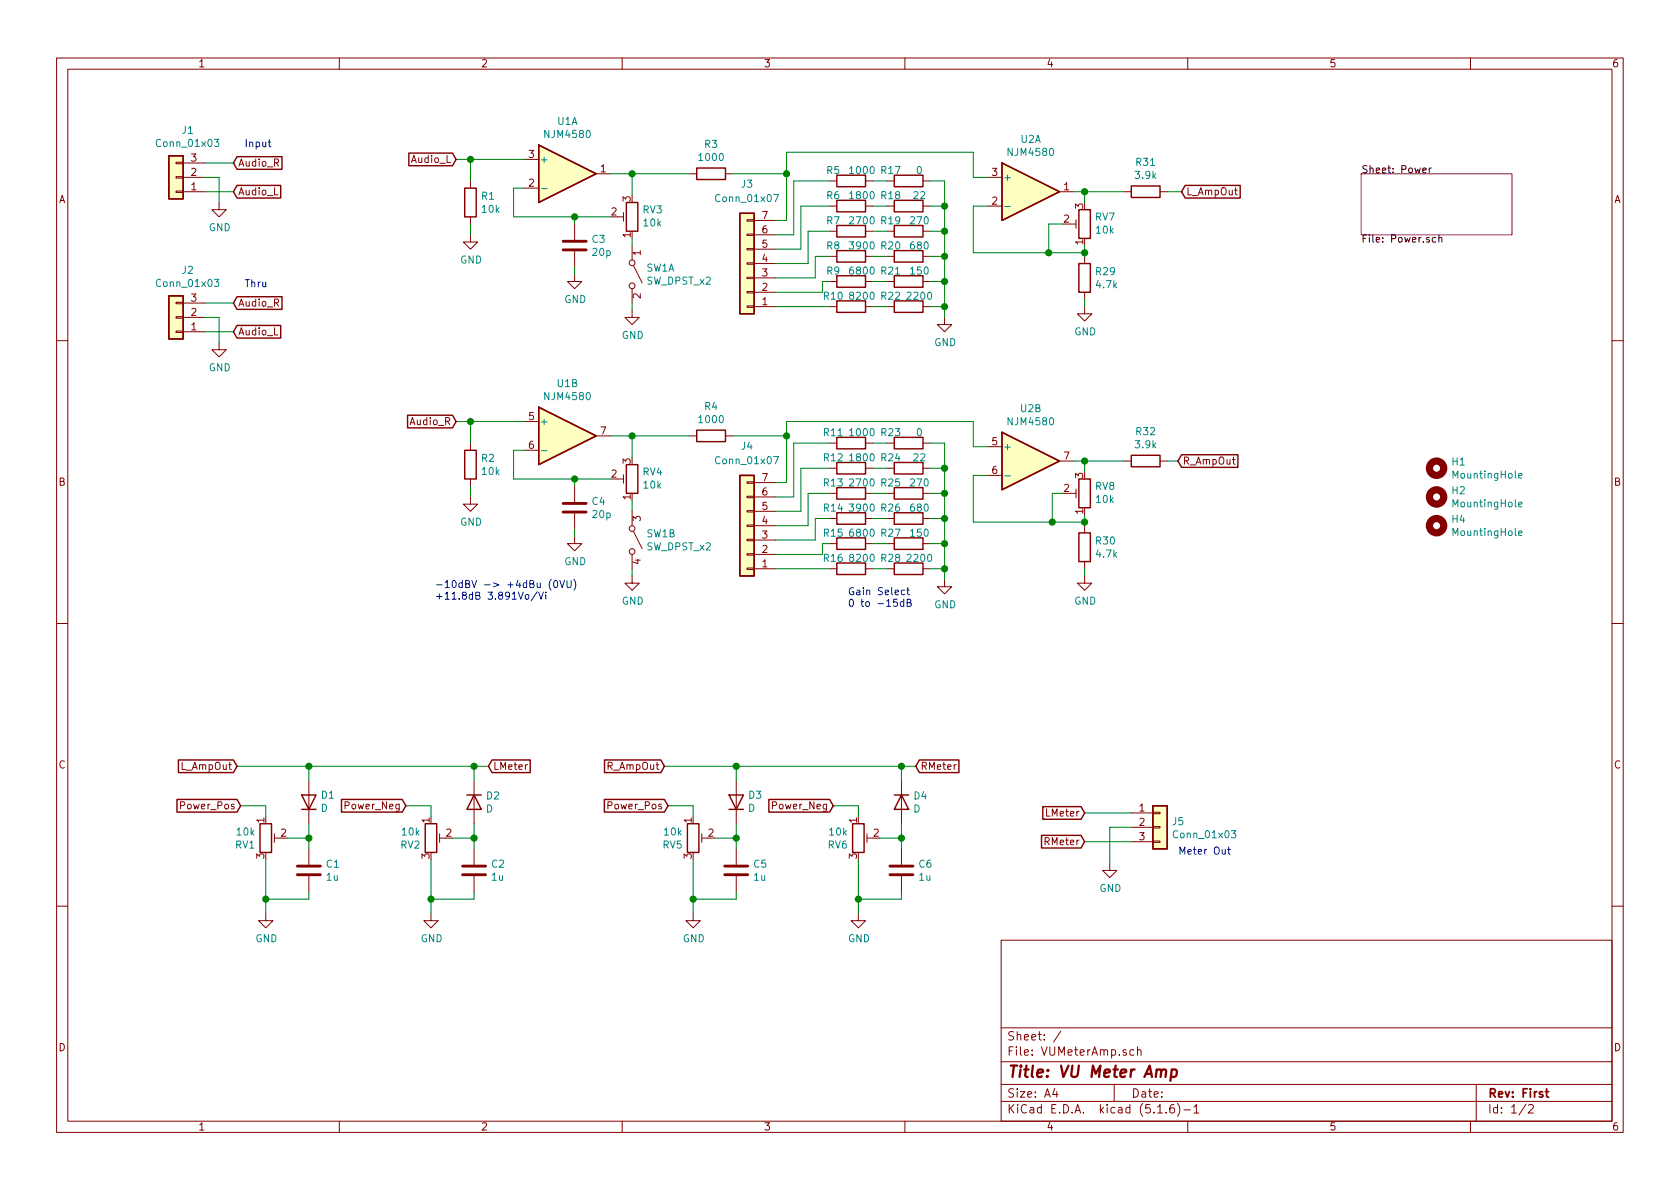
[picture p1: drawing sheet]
EESchema Schematic File Version 4
EELAYER 30 0
EELAYER END
$Descr A4 11693 8268
encoding utf-8
Sheet 1 2
Title "VU Meter Amp"
Date ""
Rev "First"
Comp ""
Comment1 ""
Comment2 ""
Comment3 ""
Comment4 ""
$EndDescr
Text GLabel 1625 1325 2    50   Input ~ 0
Audio_L
Text GLabel 1625 1125 2    50   Input ~ 0
Audio_R
$Comp
L Amplifier_Operational:RC4558 U1
U 1 1
P 3950 1200
F 0 "U1" H 3950 1567 50  0000 C CNN
F 1 "NJM4580" H 3950 1476 50  0000 C CNN
F 2 "Package_SO:SO-8_3.9x4.9mm_P1.27mm" H 3950 1200 50  0001 C CNN
F 3 "http://www.ti.com/lit/ds/symlink/rc4558.pdf" H 3950 1200 50  0001 C CNN
	1    3950 1200
	1    0    0    -1  
$EndComp
$Comp
L Amplifier_Operational:RC4558 U1
U 2 1
P 3950 3025
F 0 "U1" H 3950 3392 50  0000 C CNN
F 1 "NJM4580" H 3950 3301 50  0000 C CNN
F 2 "Package_SO:SO-8_3.9x4.9mm_P1.27mm" H 3950 3025 50  0001 C CNN
F 3 "http://www.ti.com/lit/ds/symlink/rc4558.pdf" H 3950 3025 50  0001 C CNN
	2    3950 3025
	1    0    0    -1  
$EndComp
Text Notes 3025 4175 0    50   ~ 0
-10dBV -> +4dBu (0VU)\n+11.8dB 3.891Vo/Vi
$Comp
L Switch:SW_DPST_x2 SW1
U 1 1
P 4400 1900
F 0 "SW1" V 4354 1998 50  0000 L CNN
F 1 "SW_DPST_x2" V 4445 1998 50  0000 L CNN
F 2 "Connector_JST:JST_XH_B4B-XH-A_1x04_P2.50mm_Vertical" H 4400 1900 50  0001 C CNN
F 3 "~" H 4400 1900 50  0001 C CNN
	1    4400 1900
	0    1    1    0   
$EndComp
$Comp
L Device:R_POT_TRIM RV3
U 1 1
P 4400 1500
F 0 "RV3" H 4330 1454 50  0000 R CNN
F 1 "10k" H 4330 1545 50  0000 R CNN
F 2 "Potentiometer_THT:Potentiometer_Bourns_3296W_Vertical" H 4400 1500 50  0001 C CNN
F 3 "~" H 4400 1500 50  0001 C CNN
	1    4400 1500
	-1   0    0    1   
$EndComp
$Comp
L power:GND #PWR09
U 1 1
P 4400 2150
F 0 "#PWR09" H 4400 1900 50  0001 C CNN
F 1 "GND" H 4405 1977 50  0000 C CNN
F 2 "" H 4400 2150 50  0001 C CNN
F 3 "" H 4400 2150 50  0001 C CNN
	1    4400 2150
	1    0    0    -1  
$EndComp
Wire Wire Line
	4400 1350 4400 1200
Wire Wire Line
	4400 1200 4250 1200
Wire Wire Line
	3650 1300 3575 1300
Wire Wire Line
	3575 1300 3575 1500
Wire Wire Line
	3575 1500 4000 1500
$Comp
L Device:C C3
U 1 1
P 4000 1700
F 0 "C3" H 4115 1746 50  0000 L CNN
F 1 "20p" H 4115 1655 50  0000 L CNN
F 2 "Capacitor_SMD:C_0603_1608Metric_Pad1.05x0.95mm_HandSolder" H 4038 1550 50  0001 C CNN
F 3 "~" H 4000 1700 50  0001 C CNN
	1    4000 1700
	1    0    0    -1  
$EndComp
Wire Wire Line
	4000 1550 4000 1500
Connection ~ 4000 1500
Wire Wire Line
	4000 1500 4250 1500
Wire Wire Line
	4000 1850 4000 1900
$Comp
L Device:R R1
U 1 1
P 3275 1400
F 0 "R1" H 3345 1446 50  0000 L CNN
F 1 "10k" H 3345 1355 50  0000 L CNN
F 2 "Resistor_SMD:R_0603_1608Metric_Pad1.05x0.95mm_HandSolder" V 3205 1400 50  0001 C CNN
F 3 "~" H 3275 1400 50  0001 C CNN
	1    3275 1400
	1    0    0    -1  
$EndComp
$Comp
L power:GND #PWR04
U 1 1
P 3275 1625
F 0 "#PWR04" H 3275 1375 50  0001 C CNN
F 1 "GND" H 3280 1452 50  0000 C CNN
F 2 "" H 3275 1625 50  0001 C CNN
F 3 "" H 3275 1625 50  0001 C CNN
	1    3275 1625
	1    0    0    -1  
$EndComp
Wire Wire Line
	3275 1625 3275 1550
Wire Wire Line
	3275 1250 3275 1100
Wire Wire Line
	3275 1100 3650 1100
Text GLabel 3175 1100 0    50   Input ~ 0
Audio_L
Wire Wire Line
	3175 1100 3275 1100
Connection ~ 3275 1100
$Comp
L Device:R_POT_TRIM RV4
U 1 1
P 4400 3325
F 0 "RV4" H 4330 3279 50  0000 R CNN
F 1 "10k" H 4330 3370 50  0000 R CNN
F 2 "Potentiometer_THT:Potentiometer_Bourns_3296W_Vertical" H 4400 3325 50  0001 C CNN
F 3 "~" H 4400 3325 50  0001 C CNN
	1    4400 3325
	-1   0    0    1   
$EndComp
Wire Wire Line
	4400 3175 4400 3025
Wire Wire Line
	4400 3025 4250 3025
Wire Wire Line
	3650 3125 3575 3125
Wire Wire Line
	3575 3125 3575 3325
Wire Wire Line
	3575 3325 4000 3325
$Comp
L Device:C C4
U 1 1
P 4000 3525
F 0 "C4" H 4115 3571 50  0000 L CNN
F 1 "20p" H 4115 3480 50  0000 L CNN
F 2 "Capacitor_SMD:C_0603_1608Metric_Pad1.05x0.95mm_HandSolder" H 4038 3375 50  0001 C CNN
F 3 "~" H 4000 3525 50  0001 C CNN
	1    4000 3525
	1    0    0    -1  
$EndComp
Wire Wire Line
	4000 3375 4000 3325
Connection ~ 4000 3325
Wire Wire Line
	4000 3325 4250 3325
Wire Wire Line
	4000 3675 4000 3725
$Comp
L Device:R R2
U 1 1
P 3275 3225
F 0 "R2" H 3345 3271 50  0000 L CNN
F 1 "10k" H 3345 3180 50  0000 L CNN
F 2 "Resistor_SMD:R_0603_1608Metric_Pad1.05x0.95mm_HandSolder" V 3205 3225 50  0001 C CNN
F 3 "~" H 3275 3225 50  0001 C CNN
	1    3275 3225
	1    0    0    -1  
$EndComp
$Comp
L power:GND #PWR05
U 1 1
P 3275 3450
F 0 "#PWR05" H 3275 3200 50  0001 C CNN
F 1 "GND" H 3280 3277 50  0000 C CNN
F 2 "" H 3275 3450 50  0001 C CNN
F 3 "" H 3275 3450 50  0001 C CNN
	1    3275 3450
	1    0    0    -1  
$EndComp
Wire Wire Line
	3275 3450 3275 3375
Wire Wire Line
	3275 3075 3275 2925
Wire Wire Line
	3275 2925 3650 2925
Text GLabel 3175 2925 0    50   Input ~ 0
Audio_R
Wire Wire Line
	3175 2925 3275 2925
Connection ~ 3275 2925
$Comp
L power:GND #PWR07
U 1 1
P 4000 1900
F 0 "#PWR07" H 4000 1650 50  0001 C CNN
F 1 "GND" H 4005 1727 50  0000 C CNN
F 2 "" H 4000 1900 50  0001 C CNN
F 3 "" H 4000 1900 50  0001 C CNN
	1    4000 1900
	1    0    0    -1  
$EndComp
$Comp
L power:GND #PWR08
U 1 1
P 4000 3725
F 0 "#PWR08" H 4000 3475 50  0001 C CNN
F 1 "GND" H 4005 3552 50  0000 C CNN
F 2 "" H 4000 3725 50  0001 C CNN
F 3 "" H 4000 3725 50  0001 C CNN
	1    4000 3725
	1    0    0    -1  
$EndComp
Wire Wire Line
	4400 2150 4400 2100
Wire Wire Line
	4400 1700 4400 1650
$Comp
L Switch:SW_DPST_x2 SW1
U 2 1
P 4400 3750
F 0 "SW1" V 4354 3848 50  0000 L CNN
F 1 "SW_DPST_x2" V 4445 3848 50  0000 L CNN
F 2 "Connector_JST:JST_XH_B4B-XH-A_1x04_P2.50mm_Vertical" H 4400 3750 50  0001 C CNN
F 3 "~" H 4400 3750 50  0001 C CNN
	2    4400 3750
	0    1    1    0   
$EndComp
$Comp
L power:GND #PWR010
U 1 1
P 4400 4000
F 0 "#PWR010" H 4400 3750 50  0001 C CNN
F 1 "GND" H 4405 3827 50  0000 C CNN
F 2 "" H 4400 4000 50  0001 C CNN
F 3 "" H 4400 4000 50  0001 C CNN
	1    4400 4000
	1    0    0    -1  
$EndComp
Wire Wire Line
	4400 4000 4400 3950
Wire Wire Line
	4400 3475 4400 3550
$Comp
L Connector_Generic:Conn_01x07 J3
U 1 1
P 5200 1825
F 0 "J3" H 5200 1275 50  0000 C CNN
F 1 "Conn_01x07" H 5200 1375 50  0000 C CNN
F 2 "Connector_JST:JST_XH_B7B-XH-A_1x07_P2.50mm_Vertical" H 5200 1825 50  0001 C CNN
F 3 "~" H 5200 1825 50  0001 C CNN
	1    5200 1825
	-1   0    0    1   
$EndComp
Wire Wire Line
	5475 1525 5400 1525
$Comp
L Device:R R3
U 1 1
P 4950 1200
F 0 "R3" V 4743 1200 50  0000 C CNN
F 1 "1000" V 4834 1200 50  0000 C CNN
F 2 "Resistor_SMD:R_0603_1608Metric_Pad1.05x0.95mm_HandSolder" V 4880 1200 50  0001 C CNN
F 3 "~" H 4950 1200 50  0001 C CNN
	1    4950 1200
	0    1    1    0   
$EndComp
Wire Wire Line
	4800 1200 4400 1200
Connection ~ 4400 1200
Wire Wire Line
	5100 1200 5475 1200
$Comp
L Device:R R5
U 1 1
P 5925 1250
F 0 "R5" V 5850 1125 50  0000 C CNN
F 1 "1000" V 5850 1325 50  0000 C CNN
F 2 "Resistor_SMD:R_0603_1608Metric_Pad1.05x0.95mm_HandSolder" V 5855 1250 50  0001 C CNN
F 3 "~" H 5925 1250 50  0001 C CNN
	1    5925 1250
	0    1    1    0   
$EndComp
$Comp
L Device:R R17
U 1 1
P 6325 1250
F 0 "R17" V 6250 1125 50  0000 C CNN
F 1 "0" V 6250 1325 50  0000 C CNN
F 2 "Resistor_SMD:R_0603_1608Metric_Pad1.05x0.95mm_HandSolder" V 6255 1250 50  0001 C CNN
F 3 "~" H 6325 1250 50  0001 C CNN
	1    6325 1250
	0    1    1    0   
$EndComp
$Comp
L Device:R R6
U 1 1
P 5925 1425
F 0 "R6" V 5850 1300 50  0000 C CNN
F 1 "1800" V 5850 1500 50  0000 C CNN
F 2 "Resistor_SMD:R_0603_1608Metric_Pad1.05x0.95mm_HandSolder" V 5855 1425 50  0001 C CNN
F 3 "~" H 5925 1425 50  0001 C CNN
	1    5925 1425
	0    1    1    0   
$EndComp
$Comp
L Device:R R18
U 1 1
P 6325 1425
F 0 "R18" V 6250 1300 50  0000 C CNN
F 1 "22" V 6250 1500 50  0000 C CNN
F 2 "Resistor_SMD:R_0603_1608Metric_Pad1.05x0.95mm_HandSolder" V 6255 1425 50  0001 C CNN
F 3 "~" H 6325 1425 50  0001 C CNN
	1    6325 1425
	0    1    1    0   
$EndComp
$Comp
L Device:R R7
U 1 1
P 5925 1600
F 0 "R7" V 5850 1475 50  0000 C CNN
F 1 "2700" V 5850 1675 50  0000 C CNN
F 2 "Resistor_SMD:R_0603_1608Metric_Pad1.05x0.95mm_HandSolder" V 5855 1600 50  0001 C CNN
F 3 "~" H 5925 1600 50  0001 C CNN
	1    5925 1600
	0    1    1    0   
$EndComp
$Comp
L Device:R R19
U 1 1
P 6325 1600
F 0 "R19" V 6250 1475 50  0000 C CNN
F 1 "270" V 6250 1675 50  0000 C CNN
F 2 "Resistor_SMD:R_0603_1608Metric_Pad1.05x0.95mm_HandSolder" V 6255 1600 50  0001 C CNN
F 3 "~" H 6325 1600 50  0001 C CNN
	1    6325 1600
	0    1    1    0   
$EndComp
$Comp
L Device:R R8
U 1 1
P 5925 1775
F 0 "R8" V 5850 1650 50  0000 C CNN
F 1 "3900" V 5850 1850 50  0000 C CNN
F 2 "Resistor_SMD:R_0603_1608Metric_Pad1.05x0.95mm_HandSolder" V 5855 1775 50  0001 C CNN
F 3 "~" H 5925 1775 50  0001 C CNN
	1    5925 1775
	0    1    1    0   
$EndComp
$Comp
L Device:R R20
U 1 1
P 6325 1775
F 0 "R20" V 6250 1650 50  0000 C CNN
F 1 "680" V 6250 1850 50  0000 C CNN
F 2 "Resistor_SMD:R_0603_1608Metric_Pad1.05x0.95mm_HandSolder" V 6255 1775 50  0001 C CNN
F 3 "~" H 6325 1775 50  0001 C CNN
	1    6325 1775
	0    1    1    0   
$EndComp
$Comp
L Device:R R9
U 1 1
P 5925 1950
F 0 "R9" V 5850 1825 50  0000 C CNN
F 1 "6800" V 5850 2025 50  0000 C CNN
F 2 "Resistor_SMD:R_0603_1608Metric_Pad1.05x0.95mm_HandSolder" V 5855 1950 50  0001 C CNN
F 3 "~" H 5925 1950 50  0001 C CNN
	1    5925 1950
	0    1    1    0   
$EndComp
$Comp
L Device:R R21
U 1 1
P 6325 1950
F 0 "R21" V 6250 1825 50  0000 C CNN
F 1 "150" V 6250 2025 50  0000 C CNN
F 2 "Resistor_SMD:R_0603_1608Metric_Pad1.05x0.95mm_HandSolder" V 6255 1950 50  0001 C CNN
F 3 "~" H 6325 1950 50  0001 C CNN
	1    6325 1950
	0    1    1    0   
$EndComp
$Comp
L Device:R R10
U 1 1
P 5925 2125
F 0 "R10" V 5850 2000 50  0000 C CNN
F 1 "8200" V 5850 2200 50  0000 C CNN
F 2 "Resistor_SMD:R_0603_1608Metric_Pad1.05x0.95mm_HandSolder" V 5855 2125 50  0001 C CNN
F 3 "~" H 5925 2125 50  0001 C CNN
	1    5925 2125
	0    1    1    0   
$EndComp
$Comp
L Device:R R22
U 1 1
P 6325 2125
F 0 "R22" V 6250 2000 50  0000 C CNN
F 1 "2200" V 6250 2200 50  0000 C CNN
F 2 "Resistor_SMD:R_0603_1608Metric_Pad1.05x0.95mm_HandSolder" V 6255 2125 50  0001 C CNN
F 3 "~" H 6325 2125 50  0001 C CNN
	1    6325 2125
	0    1    1    0   
$EndComp
Wire Wire Line
	5400 2125 5775 2125
Wire Wire Line
	5400 2025 5725 2025
Wire Wire Line
	5725 2025 5725 1950
Wire Wire Line
	5725 1950 5775 1950
Wire Wire Line
	5400 1925 5675 1925
Wire Wire Line
	5675 1925 5675 1775
Wire Wire Line
	5675 1775 5775 1775
Wire Wire Line
	5400 1825 5625 1825
Wire Wire Line
	5625 1825 5625 1600
Wire Wire Line
	5625 1600 5775 1600
Wire Wire Line
	5400 1725 5575 1725
Wire Wire Line
	5575 1725 5575 1425
Wire Wire Line
	5575 1425 5775 1425
Wire Wire Line
	5400 1625 5525 1625
Wire Wire Line
	5525 1625 5525 1250
Wire Wire Line
	5525 1250 5775 1250
Wire Wire Line
	6075 1250 6175 1250
Wire Wire Line
	6075 1425 6175 1425
Wire Wire Line
	6075 1600 6175 1600
Wire Wire Line
	6075 1775 6175 1775
Wire Wire Line
	6075 1950 6175 1950
Wire Wire Line
	6075 2125 6175 2125
$Comp
L power:GND #PWR013
U 1 1
P 6575 2200
F 0 "#PWR013" H 6575 1950 50  0001 C CNN
F 1 "GND" H 6580 2027 50  0000 C CNN
F 2 "" H 6575 2200 50  0001 C CNN
F 3 "" H 6575 2200 50  0001 C CNN
	1    6575 2200
	1    0    0    -1  
$EndComp
Wire Wire Line
	6575 2200 6575 2125
Wire Wire Line
	6575 2125 6475 2125
Wire Wire Line
	6575 2125 6575 1950
Wire Wire Line
	6575 1950 6475 1950
Connection ~ 6575 2125
Wire Wire Line
	6575 1950 6575 1775
Wire Wire Line
	6575 1775 6475 1775
Connection ~ 6575 1950
Wire Wire Line
	6575 1775 6575 1600
Wire Wire Line
	6575 1600 6475 1600
Connection ~ 6575 1775
Wire Wire Line
	6575 1600 6575 1425
Wire Wire Line
	6575 1425 6475 1425
Connection ~ 6575 1600
Wire Wire Line
	6475 1250 6575 1250
Wire Wire Line
	6575 1250 6575 1425
Connection ~ 6575 1425
$Comp
L Connector_Generic:Conn_01x07 J4
U 1 1
P 5200 3650
F 0 "J4" H 5200 3100 50  0000 C CNN
F 1 "Conn_01x07" H 5200 3200 50  0000 C CNN
F 2 "Connector_JST:JST_XH_B7B-XH-A_1x07_P2.50mm_Vertical" H 5200 3650 50  0001 C CNN
F 3 "~" H 5200 3650 50  0001 C CNN
	1    5200 3650
	-1   0    0    1   
$EndComp
Wire Wire Line
	5475 3025 5475 3350
Wire Wire Line
	5475 3350 5400 3350
$Comp
L Device:R R4
U 1 1
P 4950 3025
F 0 "R4" V 4743 3025 50  0000 C CNN
F 1 "1000" V 4834 3025 50  0000 C CNN
F 2 "Resistor_SMD:R_0603_1608Metric_Pad1.05x0.95mm_HandSolder" V 4880 3025 50  0001 C CNN
F 3 "~" H 4950 3025 50  0001 C CNN
	1    4950 3025
	0    1    1    0   
$EndComp
Wire Wire Line
	5100 3025 5475 3025
$Comp
L Device:R R11
U 1 1
P 5925 3075
F 0 "R11" V 5850 2950 50  0000 C CNN
F 1 "1000" V 5850 3150 50  0000 C CNN
F 2 "Resistor_SMD:R_0603_1608Metric_Pad1.05x0.95mm_HandSolder" V 5855 3075 50  0001 C CNN
F 3 "~" H 5925 3075 50  0001 C CNN
	1    5925 3075
	0    1    1    0   
$EndComp
$Comp
L Device:R R23
U 1 1
P 6325 3075
F 0 "R23" V 6250 2950 50  0000 C CNN
F 1 "0" V 6250 3150 50  0000 C CNN
F 2 "Resistor_SMD:R_0603_1608Metric_Pad1.05x0.95mm_HandSolder" V 6255 3075 50  0001 C CNN
F 3 "~" H 6325 3075 50  0001 C CNN
	1    6325 3075
	0    1    1    0   
$EndComp
$Comp
L Device:R R12
U 1 1
P 5925 3250
F 0 "R12" V 5850 3125 50  0000 C CNN
F 1 "1800" V 5850 3325 50  0000 C CNN
F 2 "Resistor_SMD:R_0603_1608Metric_Pad1.05x0.95mm_HandSolder" V 5855 3250 50  0001 C CNN
F 3 "~" H 5925 3250 50  0001 C CNN
	1    5925 3250
	0    1    1    0   
$EndComp
$Comp
L Device:R R24
U 1 1
P 6325 3250
F 0 "R24" V 6250 3125 50  0000 C CNN
F 1 "22" V 6250 3325 50  0000 C CNN
F 2 "Resistor_SMD:R_0603_1608Metric_Pad1.05x0.95mm_HandSolder" V 6255 3250 50  0001 C CNN
F 3 "~" H 6325 3250 50  0001 C CNN
	1    6325 3250
	0    1    1    0   
$EndComp
$Comp
L Device:R R13
U 1 1
P 5925 3425
F 0 "R13" V 5850 3300 50  0000 C CNN
F 1 "2700" V 5850 3500 50  0000 C CNN
F 2 "Resistor_SMD:R_0603_1608Metric_Pad1.05x0.95mm_HandSolder" V 5855 3425 50  0001 C CNN
F 3 "~" H 5925 3425 50  0001 C CNN
	1    5925 3425
	0    1    1    0   
$EndComp
$Comp
L Device:R R25
U 1 1
P 6325 3425
F 0 "R25" V 6250 3300 50  0000 C CNN
F 1 "270" V 6250 3500 50  0000 C CNN
F 2 "Resistor_SMD:R_0603_1608Metric_Pad1.05x0.95mm_HandSolder" V 6255 3425 50  0001 C CNN
F 3 "~" H 6325 3425 50  0001 C CNN
	1    6325 3425
	0    1    1    0   
$EndComp
$Comp
L Device:R R14
U 1 1
P 5925 3600
F 0 "R14" V 5850 3475 50  0000 C CNN
F 1 "3900" V 5850 3675 50  0000 C CNN
F 2 "Resistor_SMD:R_0603_1608Metric_Pad1.05x0.95mm_HandSolder" V 5855 3600 50  0001 C CNN
F 3 "~" H 5925 3600 50  0001 C CNN
	1    5925 3600
	0    1    1    0   
$EndComp
$Comp
L Device:R R26
U 1 1
P 6325 3600
F 0 "R26" V 6250 3475 50  0000 C CNN
F 1 "680" V 6250 3675 50  0000 C CNN
F 2 "Resistor_SMD:R_0603_1608Metric_Pad1.05x0.95mm_HandSolder" V 6255 3600 50  0001 C CNN
F 3 "~" H 6325 3600 50  0001 C CNN
	1    6325 3600
	0    1    1    0   
$EndComp
$Comp
L Device:R R15
U 1 1
P 5925 3775
F 0 "R15" V 5850 3650 50  0000 C CNN
F 1 "6800" V 5850 3850 50  0000 C CNN
F 2 "Resistor_SMD:R_0603_1608Metric_Pad1.05x0.95mm_HandSolder" V 5855 3775 50  0001 C CNN
F 3 "~" H 5925 3775 50  0001 C CNN
	1    5925 3775
	0    1    1    0   
$EndComp
$Comp
L Device:R R27
U 1 1
P 6325 3775
F 0 "R27" V 6250 3650 50  0000 C CNN
F 1 "150" V 6250 3850 50  0000 C CNN
F 2 "Resistor_SMD:R_0603_1608Metric_Pad1.05x0.95mm_HandSolder" V 6255 3775 50  0001 C CNN
F 3 "~" H 6325 3775 50  0001 C CNN
	1    6325 3775
	0    1    1    0   
$EndComp
$Comp
L Device:R R16
U 1 1
P 5925 3950
F 0 "R16" V 5850 3825 50  0000 C CNN
F 1 "8200" V 5850 4025 50  0000 C CNN
F 2 "Resistor_SMD:R_0603_1608Metric_Pad1.05x0.95mm_HandSolder" V 5855 3950 50  0001 C CNN
F 3 "~" H 5925 3950 50  0001 C CNN
	1    5925 3950
	0    1    1    0   
$EndComp
$Comp
L Device:R R28
U 1 1
P 6325 3950
F 0 "R28" V 6250 3825 50  0000 C CNN
F 1 "2200" V 6250 4025 50  0000 C CNN
F 2 "Resistor_SMD:R_0603_1608Metric_Pad1.05x0.95mm_HandSolder" V 6255 3950 50  0001 C CNN
F 3 "~" H 6325 3950 50  0001 C CNN
	1    6325 3950
	0    1    1    0   
$EndComp
Wire Wire Line
	5400 3950 5775 3950
Wire Wire Line
	5400 3850 5725 3850
Wire Wire Line
	5725 3850 5725 3775
Wire Wire Line
	5725 3775 5775 3775
Wire Wire Line
	5400 3750 5675 3750
Wire Wire Line
	5675 3750 5675 3600
Wire Wire Line
	5675 3600 5775 3600
Wire Wire Line
	5400 3650 5625 3650
Wire Wire Line
	5625 3650 5625 3425
Wire Wire Line
	5625 3425 5775 3425
Wire Wire Line
	5400 3550 5575 3550
Wire Wire Line
	5575 3550 5575 3250
Wire Wire Line
	5575 3250 5775 3250
Wire Wire Line
	5400 3450 5525 3450
Wire Wire Line
	5525 3450 5525 3075
Wire Wire Line
	5525 3075 5775 3075
Wire Wire Line
	6075 3075 6175 3075
Wire Wire Line
	6075 3250 6175 3250
Wire Wire Line
	6075 3425 6175 3425
Wire Wire Line
	6075 3600 6175 3600
Wire Wire Line
	6075 3775 6175 3775
Wire Wire Line
	6075 3950 6175 3950
$Comp
L power:GND #PWR014
U 1 1
P 6575 4025
F 0 "#PWR014" H 6575 3775 50  0001 C CNN
F 1 "GND" H 6580 3852 50  0000 C CNN
F 2 "" H 6575 4025 50  0001 C CNN
F 3 "" H 6575 4025 50  0001 C CNN
	1    6575 4025
	1    0    0    -1  
$EndComp
Wire Wire Line
	6575 4025 6575 3950
Wire Wire Line
	6575 3950 6475 3950
Wire Wire Line
	6575 3950 6575 3775
Wire Wire Line
	6575 3775 6475 3775
Connection ~ 6575 3950
Wire Wire Line
	6575 3775 6575 3600
Wire Wire Line
	6575 3600 6475 3600
Connection ~ 6575 3775
Wire Wire Line
	6575 3600 6575 3425
Wire Wire Line
	6575 3425 6475 3425
Connection ~ 6575 3600
Wire Wire Line
	6575 3425 6575 3250
Wire Wire Line
	6575 3250 6475 3250
Connection ~ 6575 3425
Wire Wire Line
	6475 3075 6575 3075
Wire Wire Line
	6575 3075 6575 3250
Connection ~ 6575 3250
Wire Wire Line
	4800 3025 4400 3025
Connection ~ 4400 3025
Text GLabel 1625 2300 2    50   Input ~ 0
Audio_L
Text GLabel 1625 2100 2    50   Input ~ 0
Audio_R
Text Notes 1700 1025 0    50   ~ 0
Input
Text Notes 1700 2000 0    50   ~ 0
Thru
$Comp
L Amplifier_Operational:RC4558 U2
U 1 1
P 7175 1325
F 0 "U2" H 7175 1692 50  0000 C CNN
F 1 "NJM4580" H 7175 1601 50  0000 C CNN
F 2 "Package_SO:SO-8_3.9x4.9mm_P1.27mm" H 7175 1325 50  0001 C CNN
F 3 "http://www.ti.com/lit/ds/symlink/rc4558.pdf" H 7175 1325 50  0001 C CNN
	1    7175 1325
	1    0    0    -1  
$EndComp
Wire Wire Line
	5475 1200 5475 1525
Wire Wire Line
	5475 1200 5475 1050
Wire Wire Line
	5475 1050 6775 1050
Wire Wire Line
	6775 1050 6775 1225
Wire Wire Line
	6775 1225 6875 1225
Connection ~ 5475 1200
$Comp
L Device:R R29
U 1 1
P 7550 1925
F 0 "R29" H 7620 1971 50  0000 L CNN
F 1 "4.7k" H 7620 1880 50  0000 L CNN
F 2 "Resistor_SMD:R_0603_1608Metric_Pad1.05x0.95mm_HandSolder" V 7480 1925 50  0001 C CNN
F 3 "~" H 7550 1925 50  0001 C CNN
	1    7550 1925
	1    0    0    -1  
$EndComp
$Comp
L power:GND #PWR015
U 1 1
P 7550 2125
F 0 "#PWR015" H 7550 1875 50  0001 C CNN
F 1 "GND" H 7555 1952 50  0000 C CNN
F 2 "" H 7550 2125 50  0001 C CNN
F 3 "" H 7550 2125 50  0001 C CNN
	1    7550 2125
	1    0    0    -1  
$EndComp
Wire Wire Line
	7550 2075 7550 2125
Wire Wire Line
	7550 1700 7550 1750
Wire Wire Line
	7550 1750 7300 1750
Wire Wire Line
	6775 1750 6775 1425
Wire Wire Line
	6775 1425 6875 1425
Connection ~ 7550 1750
Wire Wire Line
	7550 1750 7550 1775
Wire Wire Line
	7475 1325 7550 1325
Wire Wire Line
	7550 1325 7550 1400
$Comp
L Amplifier_Operational:RC4558 U2
U 2 1
P 7175 3200
F 0 "U2" H 7175 3567 50  0000 C CNN
F 1 "NJM4580" H 7175 3476 50  0000 C CNN
F 2 "Package_SO:SO-8_3.9x4.9mm_P1.27mm" H 7175 3200 50  0001 C CNN
F 3 "http://www.ti.com/lit/ds/symlink/rc4558.pdf" H 7175 3200 50  0001 C CNN
	2    7175 3200
	1    0    0    -1  
$EndComp
Wire Wire Line
	5475 2925 6775 2925
Wire Wire Line
	6775 2925 6775 3100
Wire Wire Line
	6775 3100 6875 3100
$Comp
L Device:R R30
U 1 1
P 7550 3800
F 0 "R30" H 7620 3846 50  0000 L CNN
F 1 "4.7k" H 7620 3755 50  0000 L CNN
F 2 "Resistor_SMD:R_0603_1608Metric_Pad1.05x0.95mm_HandSolder" V 7480 3800 50  0001 C CNN
F 3 "~" H 7550 3800 50  0001 C CNN
	1    7550 3800
	1    0    0    -1  
$EndComp
$Comp
L power:GND #PWR016
U 1 1
P 7550 4000
F 0 "#PWR016" H 7550 3750 50  0001 C CNN
F 1 "GND" H 7555 3827 50  0000 C CNN
F 2 "" H 7550 4000 50  0001 C CNN
F 3 "" H 7550 4000 50  0001 C CNN
	1    7550 4000
	1    0    0    -1  
$EndComp
Wire Wire Line
	7550 3950 7550 4000
Wire Wire Line
	7550 3575 7550 3625
Wire Wire Line
	7550 3625 7325 3625
Wire Wire Line
	6775 3625 6775 3300
Wire Wire Line
	6775 3300 6875 3300
Connection ~ 7550 3625
Wire Wire Line
	7550 3625 7550 3650
Wire Wire Line
	7475 3200 7550 3200
Wire Wire Line
	7550 3200 7550 3275
Wire Wire Line
	5475 2925 5475 3025
Connection ~ 5475 3025
Text Notes 5900 4225 0    50   ~ 0
Gain Select\n0 to -15dB
$Comp
L Device:R_POT_TRIM RV8
U 1 1
P 7550 3425
F 0 "RV8" H 7480 3379 50  0000 R CNN
F 1 "10k" H 7480 3470 50  0000 R CNN
F 2 "Potentiometer_THT:Potentiometer_Bourns_3296W_Vertical" H 7550 3425 50  0001 C CNN
F 3 "~" H 7550 3425 50  0001 C CNN
	1    7550 3425
	-1   0    0    1   
$EndComp
Wire Wire Line
	7400 3425 7325 3425
Wire Wire Line
	7325 3425 7325 3625
Connection ~ 7325 3625
Wire Wire Line
	7325 3625 6775 3625
$Comp
L Device:R_POT_TRIM RV7
U 1 1
P 7550 1550
F 0 "RV7" H 7480 1504 50  0000 R CNN
F 1 "10k" H 7480 1595 50  0000 R CNN
F 2 "Potentiometer_THT:Potentiometer_Bourns_3296W_Vertical" H 7550 1550 50  0001 C CNN
F 3 "~" H 7550 1550 50  0001 C CNN
	1    7550 1550
	-1   0    0    1   
$EndComp
Wire Wire Line
	7400 1550 7300 1550
Wire Wire Line
	7300 1550 7300 1750
Connection ~ 7300 1750
Wire Wire Line
	7300 1750 6775 1750
$Comp
L Device:R R31
U 1 1
P 7975 1325
F 0 "R31" V 7768 1325 50  0000 C CNN
F 1 "3.9k" V 7859 1325 50  0000 C CNN
F 2 "Resistor_SMD:R_0603_1608Metric_Pad1.05x0.95mm_HandSolder" V 7905 1325 50  0001 C CNN
F 3 "~" H 7975 1325 50  0001 C CNN
	1    7975 1325
	0    1    1    0   
$EndComp
Wire Wire Line
	7825 1325 7550 1325
Connection ~ 7550 1325
$Comp
L Connector_Generic:Conn_01x03 J5
U 1 1
P 8075 5750
F 0 "J5" H 8155 5792 50  0000 L CNN
F 1 "Conn_01x03" H 8155 5701 50  0000 L CNN
F 2 "Connector_JST:JST_XH_B3B-XH-A_1x03_P2.50mm_Vertical" H 8075 5750 50  0001 C CNN
F 3 "~" H 8075 5750 50  0001 C CNN
	1    8075 5750
	1    0    0    -1  
$EndComp
$Comp
L power:GND #PWR017
U 1 1
P 7725 6000
F 0 "#PWR017" H 7725 5750 50  0001 C CNN
F 1 "GND" H 7730 5827 50  0000 C CNN
F 2 "" H 7725 6000 50  0001 C CNN
F 3 "" H 7725 6000 50  0001 C CNN
	1    7725 6000
	1    0    0    -1  
$EndComp
$Comp
L Device:R R32
U 1 1
P 7975 3200
F 0 "R32" V 7768 3200 50  0000 C CNN
F 1 "3.9k" V 7859 3200 50  0000 C CNN
F 2 "Resistor_SMD:R_0603_1608Metric_Pad1.05x0.95mm_HandSolder" V 7905 3200 50  0001 C CNN
F 3 "~" H 7975 3200 50  0001 C CNN
	1    7975 3200
	0    1    1    0   
$EndComp
Wire Wire Line
	7825 3200 7550 3200
Connection ~ 7550 3200
Wire Wire Line
	7875 5850 7550 5850
Wire Wire Line
	8200 3200 8125 3200
Wire Wire Line
	7725 6000 7725 5750
Wire Wire Line
	7725 5750 7875 5750
Wire Wire Line
	7875 5650 7550 5650
Text Notes 8200 5950 0    50   ~ 0
Meter Out
$Sheet
S 9475 1200 1050 425 
U 5FED81BD
F0 "Power" 50
F1 "Power.sch" 50
$EndSheet
Text GLabel 8225 1325 2    50   Input ~ 0
L_AmpOut
Wire Wire Line
	8125 1325 8225 1325
Text GLabel 8200 3200 2    50   Input ~ 0
R_AmpOut
Text GLabel 1650 5325 0    50   Input ~ 0
L_AmpOut
$Comp
L Device:R_POT_TRIM RV1
U 1 1
P 1850 5825
F 0 "RV1" H 1780 5779 50  0000 R CNN
F 1 "10k" H 1780 5870 50  0000 R CNN
F 2 "Potentiometer_THT:Potentiometer_Bourns_3296W_Vertical" H 1850 5825 50  0001 C CNN
F 3 "~" H 1850 5825 50  0001 C CNN
	1    1850 5825
	1    0    0    -1  
$EndComp
$Comp
L Device:D D1
U 1 1
P 2150 5575
F 0 "D1" V 2196 5495 50  0000 R CNN
F 1 "D" V 2105 5495 50  0000 R CNN
F 2 "Diode_SMD:D_SOD-123F" H 2150 5575 50  0001 C CNN
F 3 "~" H 2150 5575 50  0001 C CNN
	1    2150 5575
	0    -1   -1   0   
$EndComp
$Comp
L Device:C C1
U 1 1
P 2150 6050
F 0 "C1" H 2265 6096 50  0000 L CNN
F 1 "1u" H 2265 6005 50  0000 L CNN
F 2 "Capacitor_SMD:C_0603_1608Metric_Pad1.05x0.95mm_HandSolder" H 2188 5900 50  0001 C CNN
F 3 "~" H 2150 6050 50  0001 C CNN
	1    2150 6050
	1    0    0    -1  
$EndComp
Text GLabel 1675 5600 0    50   Input ~ 0
Power_Pos
Text GLabel 2825 5600 0    50   Input ~ 0
Power_Neg
Wire Wire Line
	1675 5600 1850 5600
Wire Wire Line
	1850 5600 1850 5675
$Comp
L power:GND #PWR03
U 1 1
P 1850 6350
F 0 "#PWR03" H 1850 6100 50  0001 C CNN
F 1 "GND" H 1855 6177 50  0000 C CNN
F 2 "" H 1850 6350 50  0001 C CNN
F 3 "" H 1850 6350 50  0001 C CNN
	1    1850 6350
	1    0    0    -1  
$EndComp
Wire Wire Line
	1850 5975 1850 6250
Wire Wire Line
	2150 6200 2150 6250
Wire Wire Line
	2150 6250 1850 6250
Connection ~ 1850 6250
Wire Wire Line
	1850 6250 1850 6350
Wire Wire Line
	2150 5900 2150 5825
Wire Wire Line
	2150 5825 2000 5825
Wire Wire Line
	2150 5825 2150 5725
Connection ~ 2150 5825
Wire Wire Line
	1650 5325 2150 5325
Wire Wire Line
	2150 5325 2150 5425
$Comp
L Device:R_POT_TRIM RV2
U 1 1
P 3000 5825
F 0 "RV2" H 2930 5779 50  0000 R CNN
F 1 "10k" H 2930 5870 50  0000 R CNN
F 2 "Potentiometer_THT:Potentiometer_Bourns_3296W_Vertical" H 3000 5825 50  0001 C CNN
F 3 "~" H 3000 5825 50  0001 C CNN
	1    3000 5825
	1    0    0    -1  
$EndComp
$Comp
L Device:D D2
U 1 1
P 3300 5575
F 0 "D2" V 3254 5655 50  0000 L CNN
F 1 "D" V 3345 5655 50  0000 L CNN
F 2 "Diode_SMD:D_SOD-123F" H 3300 5575 50  0001 C CNN
F 3 "~" H 3300 5575 50  0001 C CNN
	1    3300 5575
	0    1    1    0   
$EndComp
$Comp
L Device:C C2
U 1 1
P 3300 6050
F 0 "C2" H 3415 6096 50  0000 L CNN
F 1 "1u" H 3415 6005 50  0000 L CNN
F 2 "Capacitor_SMD:C_0603_1608Metric_Pad1.05x0.95mm_HandSolder" H 3338 5900 50  0001 C CNN
F 3 "~" H 3300 6050 50  0001 C CNN
	1    3300 6050
	1    0    0    -1  
$EndComp
Wire Wire Line
	2825 5600 3000 5600
Wire Wire Line
	3000 5600 3000 5675
$Comp
L power:GND #PWR06
U 1 1
P 3000 6350
F 0 "#PWR06" H 3000 6100 50  0001 C CNN
F 1 "GND" H 3005 6177 50  0000 C CNN
F 2 "" H 3000 6350 50  0001 C CNN
F 3 "" H 3000 6350 50  0001 C CNN
	1    3000 6350
	1    0    0    -1  
$EndComp
Wire Wire Line
	3000 5975 3000 6250
Wire Wire Line
	3300 6200 3300 6250
Wire Wire Line
	3300 6250 3000 6250
Connection ~ 3000 6250
Wire Wire Line
	3000 6250 3000 6350
Wire Wire Line
	3300 5900 3300 5825
Wire Wire Line
	3300 5825 3150 5825
Wire Wire Line
	3300 5825 3300 5725
Connection ~ 3300 5825
Wire Wire Line
	3300 5325 3300 5425
Wire Wire Line
	2150 5325 3300 5325
Connection ~ 2150 5325
Text GLabel 4625 5325 0    50   Input ~ 0
R_AmpOut
$Comp
L Device:R_POT_TRIM RV5
U 1 1
P 4825 5825
F 0 "RV5" H 4755 5779 50  0000 R CNN
F 1 "10k" H 4755 5870 50  0000 R CNN
F 2 "Potentiometer_THT:Potentiometer_Bourns_3296W_Vertical" H 4825 5825 50  0001 C CNN
F 3 "~" H 4825 5825 50  0001 C CNN
	1    4825 5825
	1    0    0    -1  
$EndComp
$Comp
L Device:D D3
U 1 1
P 5125 5575
F 0 "D3" V 5171 5495 50  0000 R CNN
F 1 "D" V 5080 5495 50  0000 R CNN
F 2 "Diode_SMD:D_SOD-123F" H 5125 5575 50  0001 C CNN
F 3 "~" H 5125 5575 50  0001 C CNN
	1    5125 5575
	0    -1   -1   0   
$EndComp
$Comp
L Device:C C5
U 1 1
P 5125 6050
F 0 "C5" H 5240 6096 50  0000 L CNN
F 1 "1u" H 5240 6005 50  0000 L CNN
F 2 "Capacitor_SMD:C_0603_1608Metric_Pad1.05x0.95mm_HandSolder" H 5163 5900 50  0001 C CNN
F 3 "~" H 5125 6050 50  0001 C CNN
	1    5125 6050
	1    0    0    -1  
$EndComp
Text GLabel 4650 5600 0    50   Input ~ 0
Power_Pos
Text GLabel 5800 5600 0    50   Input ~ 0
Power_Neg
Wire Wire Line
	4650 5600 4825 5600
Wire Wire Line
	4825 5600 4825 5675
$Comp
L power:GND #PWR011
U 1 1
P 4825 6350
F 0 "#PWR011" H 4825 6100 50  0001 C CNN
F 1 "GND" H 4830 6177 50  0000 C CNN
F 2 "" H 4825 6350 50  0001 C CNN
F 3 "" H 4825 6350 50  0001 C CNN
	1    4825 6350
	1    0    0    -1  
$EndComp
Wire Wire Line
	4825 5975 4825 6250
Wire Wire Line
	5125 6200 5125 6250
Wire Wire Line
	5125 6250 4825 6250
Connection ~ 4825 6250
Wire Wire Line
	4825 6250 4825 6350
Wire Wire Line
	5125 5900 5125 5825
Wire Wire Line
	5125 5825 4975 5825
Wire Wire Line
	5125 5825 5125 5725
Connection ~ 5125 5825
Wire Wire Line
	4625 5325 5125 5325
Wire Wire Line
	5125 5325 5125 5425
$Comp
L Device:R_POT_TRIM RV6
U 1 1
P 5975 5825
F 0 "RV6" H 5905 5779 50  0000 R CNN
F 1 "10k" H 5905 5870 50  0000 R CNN
F 2 "Potentiometer_THT:Potentiometer_Bourns_3296W_Vertical" H 5975 5825 50  0001 C CNN
F 3 "~" H 5975 5825 50  0001 C CNN
	1    5975 5825
	1    0    0    -1  
$EndComp
$Comp
L Device:D D4
U 1 1
P 6275 5575
F 0 "D4" V 6229 5655 50  0000 L CNN
F 1 "D" V 6320 5655 50  0000 L CNN
F 2 "Diode_SMD:D_SOD-123F" H 6275 5575 50  0001 C CNN
F 3 "~" H 6275 5575 50  0001 C CNN
	1    6275 5575
	0    1    1    0   
$EndComp
$Comp
L Device:C C6
U 1 1
P 6275 6050
F 0 "C6" H 6390 6096 50  0000 L CNN
F 1 "1u" H 6390 6005 50  0000 L CNN
F 2 "Capacitor_SMD:C_0603_1608Metric_Pad1.05x0.95mm_HandSolder" H 6313 5900 50  0001 C CNN
F 3 "~" H 6275 6050 50  0001 C CNN
	1    6275 6050
	1    0    0    -1  
$EndComp
Wire Wire Line
	5800 5600 5975 5600
Wire Wire Line
	5975 5600 5975 5675
$Comp
L power:GND #PWR012
U 1 1
P 5975 6350
F 0 "#PWR012" H 5975 6100 50  0001 C CNN
F 1 "GND" H 5980 6177 50  0000 C CNN
F 2 "" H 5975 6350 50  0001 C CNN
F 3 "" H 5975 6350 50  0001 C CNN
	1    5975 6350
	1    0    0    -1  
$EndComp
Wire Wire Line
	5975 5975 5975 6250
Wire Wire Line
	6275 6200 6275 6250
Wire Wire Line
	6275 6250 5975 6250
Connection ~ 5975 6250
Wire Wire Line
	5975 6250 5975 6350
Wire Wire Line
	6275 5900 6275 5825
Wire Wire Line
	6275 5825 6125 5825
Wire Wire Line
	6275 5825 6275 5725
Connection ~ 6275 5825
Wire Wire Line
	6275 5325 6275 5425
Wire Wire Line
	5125 5325 6275 5325
Connection ~ 5125 5325
Text GLabel 3400 5325 2    50   Input ~ 0
LMeter
Wire Wire Line
	3400 5325 3300 5325
Connection ~ 3300 5325
Text GLabel 6375 5325 2    50   Input ~ 0
RMeter
Wire Wire Line
	6375 5325 6275 5325
Connection ~ 6275 5325
Text GLabel 7550 5650 0    50   Input ~ 0
LMeter
Text GLabel 7550 5850 0    50   Input ~ 0
RMeter
$Comp
L Mechanical:MountingHole H1
U 1 1
P 10000 3250
F 0 "H1" H 10100 3296 50  0000 L CNN
F 1 "MountingHole" H 10100 3205 50  0000 L CNN
F 2 "MountingHole:MountingHole_3.2mm_M3" H 10000 3250 50  0001 C CNN
F 3 "~" H 10000 3250 50  0001 C CNN
	1    10000 3250
	1    0    0    -1  
$EndComp
$Comp
L Mechanical:MountingHole H2
U 1 1
P 10000 3450
F 0 "H2" H 10100 3496 50  0000 L CNN
F 1 "MountingHole" H 10100 3405 50  0000 L CNN
F 2 "MountingHole:MountingHole_3.2mm_M3" H 10000 3450 50  0001 C CNN
F 3 "~" H 10000 3450 50  0001 C CNN
	1    10000 3450
	1    0    0    -1  
$EndComp
$Comp
L Mechanical:MountingHole H4
U 1 1
P 10000 3650
F 0 "H4" H 10100 3696 50  0000 L CNN
F 1 "MountingHole" H 10100 3605 50  0000 L CNN
F 2 "MountingHole:MountingHole_3.2mm_M3" H 10000 3650 50  0001 C CNN
F 3 "~" H 10000 3650 50  0001 C CNN
	1    10000 3650
	1    0    0    -1  
$EndComp
Wire Wire Line
	1525 1225 1525 1400
Wire Wire Line
	1425 1225 1525 1225
Wire Wire Line
	1625 1325 1425 1325
Wire Wire Line
	1425 1125 1625 1125
$Comp
L power:GND #PWR01
U 1 1
P 1525 1400
F 0 "#PWR01" H 1525 1150 50  0001 C CNN
F 1 "GND" H 1530 1227 50  0000 C CNN
F 2 "" H 1525 1400 50  0001 C CNN
F 3 "" H 1525 1400 50  0001 C CNN
	1    1525 1400
	1    0    0    -1  
$EndComp
$Comp
L Connector_Generic:Conn_01x03 J1
U 1 1
P 1225 1225
F 0 "J1" H 1143 900 50  0000 C CNN
F 1 "Conn_01x03" H 1143 991 50  0000 C CNN
F 2 "Connector_JST:JST_XH_B3B-XH-A_1x03_P2.50mm_Vertical" H 1225 1225 50  0001 C CNN
F 3 "~" H 1225 1225 50  0001 C CNN
	1    1225 1225
	-1   0    0    1   
$EndComp
Wire Wire Line
	1625 2300 1425 2300
Wire Wire Line
	1425 2100 1625 2100
$Comp
L Connector_Generic:Conn_01x03 J2
U 1 1
P 1225 2200
F 0 "J2" H 1143 1875 50  0000 C CNN
F 1 "Conn_01x03" H 1143 1966 50  0000 C CNN
F 2 "Connector_JST:JST_XH_B3B-XH-A_1x03_P2.50mm_Vertical" H 1225 2200 50  0001 C CNN
F 3 "~" H 1225 2200 50  0001 C CNN
	1    1225 2200
	-1   0    0    1   
$EndComp
Wire Wire Line
	1425 2200 1525 2200
Wire Wire Line
	1525 2200 1525 2375
$Comp
L power:GND #PWR02
U 1 1
P 1525 2375
F 0 "#PWR02" H 1525 2125 50  0001 C CNN
F 1 "GND" H 1530 2202 50  0000 C CNN
F 2 "" H 1525 2375 50  0001 C CNN
F 3 "" H 1525 2375 50  0001 C CNN
	1    1525 2375
	1    0    0    -1  
$EndComp
$EndSCHEMATC
